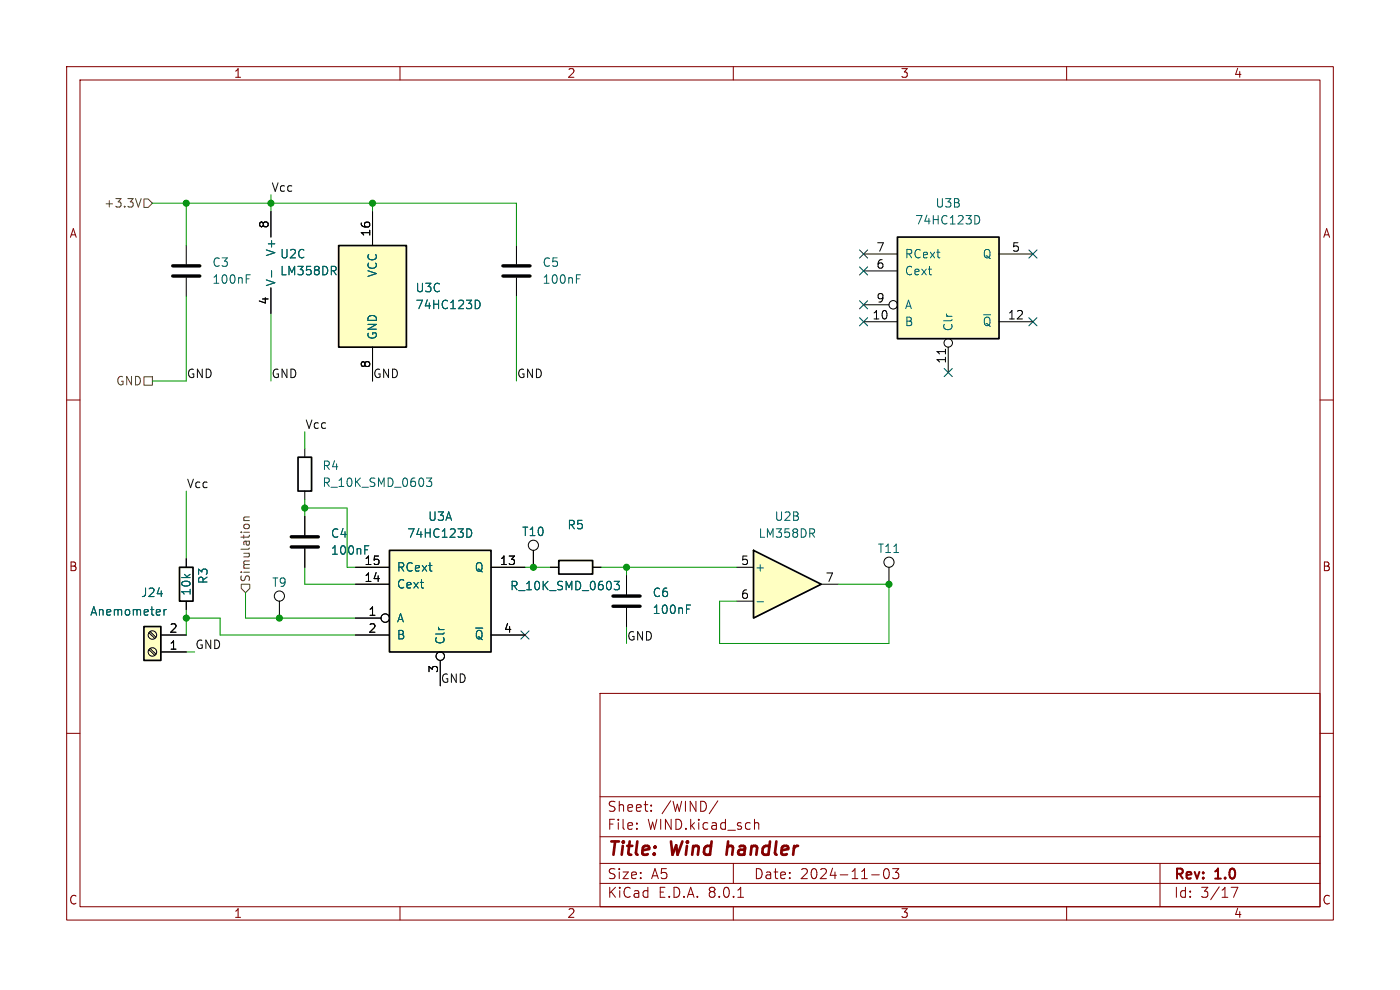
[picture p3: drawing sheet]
<svg xmlns="http://www.w3.org/2000/svg" width="297mm" height="210mm" viewBox="0 0 297 210" stroke-linecap="round" stroke-linejoin="round" font-family="sans-serif">
<g fill="none" stroke="#840000" stroke-width=".22">
<path d="M14.1 14.1h268.8v181.1h-268.8zM17 17h263v175.3h-263zM84.9 14.1v2.9M155.6 14.1v2.9M226.3 14.1v2.9M14.1 84.9h2.9M280 84.9h2.9M14.1 155.6h2.9M127.3 147.1h152.7v45.2h-152.7zM280 155.6h2.9M127.3 177.5h152.7M127.3 169h152.7"/>
<path d="M135.1 175.7v.2M135.1 174.6v.2M138.1 171.9v.2M138.1 170.8v.2M152.3 169.9l-1.8 2.7M160.1 173.8v2.1M160.1 174.7a.53 .53 0 0 1 .9 .1v1.1M84.9 192.3v2.9M127.3 187.4h152.7M127.3 183.2h152.7M155.6 192.3v2.9M155.6 183.2v4.2"/>
<path d="M156.5 190.3h1.2M184.9 185.6h1.6M187.6 184.5l.5-.2a1.33 1.33 0 0 1 0 2.1h-.2a1.29 1.29 0 0 1-.3-1.9zM189.4 184.3h1.3l-.7 .8a.58 .58 0 0 1 .7 .4v.5l-.2 .3-.8 .1-.3-.2M226.3 192.3v2.9M246.1 183.2v9.1M261.2 188.2h1.4l-.9 2.1"/>
</g>
<path d="M154.5 178.5l-.4 2.8" fill="none" stroke="#840000" stroke-width=".57"/>
<path d="M36.6 58.6h5.8M36.6 56.4h5.8" fill="none" stroke="#000" stroke-width=".72"/>
<g fill="none" stroke="#000" stroke-width=".22">
<path d="M39.5 52.1v3.9M39.5 58.9v4M59.3 127.5v3.6"/>
<circle cx="59.3" cy="126.4" r="1.08"/>
</g>
<path d="M52.2 59.2h.6M52.2 58.3h.9" fill="none" stroke="#006464" stroke-width=".22"/>
<path d="M82.6 116.7h21.6v21.6h-21.6z" fill="#ffffc2"/>
<path d="M63.2 97h2.9v7.2h-2.9zM82.6 116.7h21.6v21.6h-21.6zM38.1 120.3h2.9v7.2h-2.9z" fill="none" stroke="#000" stroke-width=".36"/>
<g fill="none" stroke="#000" stroke-width=".22">
<path d="M64.7 95.2v1.8M39.5 118.5v1.8M64.7 104.2v1.8M64.7 109.6v3.9M64.7 116.4v3.9M39.5 127.5v1.8M75.4 131.1h5.4M75.4 120.3h7.2M75.4 123.9h7.2M75.4 134.7h7.2M104.2 120.3h7.2M104.2 134.7h7.2"/>
<path d="M93.4 140.1v5.4"/>
<circle cx="81.7" cy="131.1" r=".9"/>
<circle cx="93.4" cy="139.2" r=".9"/>
</g>
<path d="M77.4 116.6h.6M77.4 115.8h.8M90.5 101.4h1.1l-.6 .7 .5 .2v.7l-.3 .2-.6-.1M99 112.2a.91 .91 0 0 1 1.1 .9 .91 .91 0 0 1-1.1 .9" fill="none" stroke="#006464" stroke-width=".22"/>
<path d="M61.8 116h5.7M61.8 113.9h5.7" fill="none" stroke="#000" stroke-width=".72"/>
<path d="M30.5 132.9h3.6v7.2h-3.6z" fill="#ffffc2"/>
<path d="M118.5 118.9h7.2v2.9h-7.2zM30.5 132.9h3.6v7.2h-3.6z" fill="none" stroke="#000" stroke-width=".36"/>
<g fill="none" stroke="#000" stroke-width=".22">
<path d="M57.5 44.9v5.4M109.6 52.1v3.9M109.6 58.9v4M57.5 61.1v5.4M113.2 116.7v3.6M31.6 134.2l1.2 1.2M31.6 137.8l1.2 1.2M31.9 134l1.2 1.2M31.9 137.6l1.2 1.2M34.1 138.3h5.4M34.1 134.7h5.4M116.7 120.3h1.8"/>
<path d="M125.7 120.3h1.8M188.6 120.3v3.6"/>
<circle cx="113.2" cy="115.7" r="1.08"/>
<circle cx="188.6" cy="119.3" r="1.08"/>
<circle cx="32.3" cy="138.3" r=".9"/>
<circle cx="32.3" cy="134.7" r=".9"/>
</g>
<path d="M57.6 57.4v1.4M122.3 59.2h.6M122.3 58.3h.8M34.8 129.3v1.2M35.3 129.3l-.3 .1-.2 .2M130.3 123.3h1.1l-.6 .7 .5 .2v.7l-.2 .2-.7-.1" fill="none" stroke="#006464" stroke-width=".22"/>
<path d="M106.7 58.6h5.7M106.7 56.4h5.7" fill="none" stroke="#000" stroke-width=".72"/>
<path d="M159.9 116.7l14.3 7.2-14.3 7.2z" fill="#ffffc2"/>
<path d="M159.9 116.7l14.3 7.2-14.3 7.2z" fill="none" stroke="#000" stroke-width=".36"/>
<path d="M132.9 122.1v4M132.9 129v3.9M156.3 120.3h3.6M156.3 127.5h3.6M174.2 123.9h3.6" fill="none" stroke="#000" stroke-width=".22"/>
<path d="M145.6 129.2h.6M145.6 128.3h.9M160.6 127.7h1.4" fill="none" stroke="#006464" stroke-width=".22"/>
<path d="M130 128.6h5.8M130 126.4h5.8" fill="none" stroke="#000" stroke-width=".72"/>
<path d="M190.4 50.3h21.5v21.5h-21.5z" fill="#ffffc2"/>
<path d="M190.4 50.3h21.5v21.5h-21.5z" fill="none" stroke="#000" stroke-width=".36"/>
<g fill="none" stroke="#000" stroke-width=".22">
<path d="M183.2 53.9h7.2M183.2 57.5h7.2M211.9 53.9h7.2M183.2 68.3h7.2M183.2 64.7h5.4M200.6 74.1v1M201.2 73.6v5.4M211.9 68.3h7.2"/>
<circle cx="189.5" cy="64.7" r=".9"/>
<circle cx="201.2" cy="72.7" r=".9"/>
</g>
<path d="M206.8 45.7a.91 .91 0 0 1 1 .9 .91 .91 0 0 1-1 .9" fill="none" stroke="#006464" stroke-width=".22"/>
<path d="M71.8 52.1h14.4v21.5h-14.4z" fill="#ffffc2"/>
<path d="M71.8 52.1h14.4v21.5h-14.4z" fill="none" stroke="#000" stroke-width=".36"/>
<g fill="none" stroke="#000" stroke-width=".22">
<path d="M57.5 44.9v5.4M79 44.9v7.2M57.5 61.1v5.4M79 73.6v7.2M39.5 118.5v1.8M64.7 109.6v3.9M64.7 116.4v3.9M113.2 116.7v3.6M34.1 134.7h5.4M34.1 138.3h5.4M39.5 127.5v1.8M75.4 120.3h7.2"/>
<path d="M75.4 131.1h5.4M75.4 123.9h7.2M75.4 134.7h7.2M104.2 120.3h7.2M104.2 134.7h7.2M116.7 120.3h1.8M125.7 120.3h1.8M132.9 122.1v4M132.9 129v3.9M93.4 140.1v5.4"/>
<circle cx="81.7" cy="131.1" r=".9"/>
<circle cx="93.4" cy="139.2" r=".9"/>
</g>
<path d="M57.6 57.4v1.4M100.8 63.7a.91 .91 0 0 1 1.1 .9 .91 .91 0 0 1-1.1 .9M77.4 116.6h.6M77.4 115.8h.8M99 112.2a.91 .91 0 0 1 1.1 .9 .91 .91 0 0 1-1.1 .9M34.8 129.3v1.2M35.3 129.3l-.3 .1-.2 .2M130.3 123.3h1.1l-.6 .7 .5 .2v.7l-.2 .2-.7-.1M145.6 129.2h.6M145.6 128.3h.9" fill="none" stroke="#006464" stroke-width=".22"/>
<path d="M30 42.1l-.6 1.8M30.5 42.2h.9l.9 .9-.9 .9h-.9zM30.5 79.9h1.8v1.8h-1.8zM51.7 110.4h1.2M51.9 111.3h.8M52.9 109.7h-1.1l-.1 .5 .2 .2M51.2 123.9h1.8v.9l-.9 .9-.9-.9z" fill="none" stroke="#725600" stroke-width=".22"/>
<g fill="none" stroke="#009600" stroke-width=".22">
<path d="M32.3 43.1h77.3v9M39.5 43.1v9M57.5 41.3v3.6M79 43.1v1.8M39.5 62.9v17.9h-7.2M57.5 66.5v14.3M109.6 62.9v17.9M64.7 91.6v3.6M39.5 104.2v14.3M64.7 106v3.6M64.7 107.8h8.9v12.5h1.8M39.5 131.1h7.2v3.6h28.7"/>
<path d="M39.5 129.3v5.4M39.5 138.3h1.8M52.1 125.7v5.4h23.3M64.7 120.3v3.6h10.7M111.4 120.3h5.3M127.5 120.3h28.8M132.9 120.3v1.8M132.9 132.9v3.6M177.8 123.9h10.8v12.6h-35.9v-9h3.6"/>
</g>
<g fill="none" stroke="#000084" stroke-width=".22">
<path d="M182.3 56.6l1.8 1.7M182.3 53l1.8 1.7M184.1 56.6l-1.8 1.7M184.1 53l-1.8 1.7M218.3 53l1.7 1.7M220 53l-1.7 1.7M182.3 67.4l1.8 1.7M182.3 63.8l1.8 1.7M184.1 67.4l-1.8 1.7M184.1 63.8l-1.8 1.7M200.3 78.2l1.7 1.7M202 78.2l-1.7 1.7"/>
<path d="M218.3 67.4l1.7 1.7M220 67.4l-1.7 1.7M110.5 133.8l1.7 1.8M112.2 133.8l-1.7 1.8"/>
</g>
<g fill="#009600" stroke="#009600" stroke-width=".22">
<circle cx="188.6" cy="123.9" r=".65"/>
<circle cx="132.9" cy="120.3" r=".65"/>
<circle cx="113.2" cy="120.3" r=".65"/>
<circle cx="64.7" cy="107.8" r=".65"/>
<circle cx="59.3" cy="131.1" r=".65"/>
<circle cx="39.5" cy="131.1" r=".65"/>
<circle cx="57.5" cy="43.1" r=".65"/>
<circle cx="79" cy="43.1" r=".65"/>
<circle cx="39.5" cy="43.1" r=".65"/>
</g>
<g font-size="3.9" fill="#840000">
<text x="128.7" y="182.3">Title:</text>
<text x="142.4" y="182.3">Wind</text>
<text x="155.3" y="182.3">handler</text>
</g>
<g font-size="3" fill="#840000">
<text x="128.7" y="172.5">Sheet:</text>
<text x="140.3" y="172.5">/WIND/</text>
<text x="128.7" y="176.3">File:</text>
<text x="137.3" y="176.3">WIND.kicad_sch</text>
<text x="128.7" y="190.8">KiCad</text>
<text x="128.7" y="186.8">Size:</text>
<text x="138.1" y="186.8">A5</text>
<text x="139.6" y="190.8">E.D.A.</text>
<text x="150.4" y="190.8">8.0.1</text>
<text x="159.8" y="186.8">Date:</text>
<text x="169.7" y="186.8">2024-11-03</text>
<text x="248.9" y="187.1">Rev:</text>
<text x="248.9" y="190.8">Id:</text>
<text x="254.7" y="190.8">3/17</text>
<text x="257.9" y="187.1">1.0</text>
</g>
<g font-size="2.6" fill="#840000">
<text x="49.5" y="16.8">1</text>
<text x="120.2" y="16.8">2</text>
<text x="190.9" y="16.8">3</text>
<text x="261.6" y="16.8">4</text>
<text x="14.6" y="50.7">A</text>
<text x="280.5" y="50.7">A</text>
<text x="14.5" y="121.5">B</text>
<text x="280.4" y="121.5">B</text>
<text x="14.5" y="192.2">C</text>
<text x="49.5" y="195">1</text>
<text x="120.2" y="195">2</text>
<text x="190.9" y="195">3</text>
<text x="261.6" y="195">4</text>
<text x="280.4" y="192.2">C</text>
</g>
<g font-size="2.5" fill="#0f0f0f">
<text x="57.5" y="40.8">Vcc</text>
<text x="39.5" y="80.3">GND</text>
<text x="57.5" y="80.3">GND</text>
<text x="79" y="80.3">GND</text>
<text x="109.6" y="80.3">GND</text>
<text x="64.7" y="91.1">Vcc</text>
<text x="39.5" y="103.7">Vcc</text>
<text x="41.3" y="137.8">GND</text>
<text x="132.9" y="136">GND</text>
<text x="93.4" y="145">GND</text>
</g>
<g font-size="2.5" fill="#725600">
<text x="21.9" y="44.3">+3.3V</text>
<text x="24.5" y="82">GND</text>
<text x="53.3" y="123.7" transform="rotate(-90 53.3 123.7)">Simulation</text>
</g>
<g font-size="2.5" fill="#006464">
<text x="194" y="47.9">74HC123D</text>
<text x="198.3" y="44.3">U3B</text>
<text x="44.9" y="56.9">C3</text>
<text x="58.7" y="54.5" transform="rotate(-90 58.7 54.5)">V+</text>
<text x="59.3" y="55.1">U2C</text>
<text x="59.3" y="58.7">LM358DR</text>
<text x="80.2" y="58.9" transform="rotate(-90 80.2 58.9)">VCC</text>
<text x="115" y="56.9">C5</text>
<text x="191.8" y="58.7">Cext</text>
<text x="191.8" y="55.1">RCext</text>
<text x="208.3" y="55.1">Q</text>
<text x="44.9" y="60.5">100nF</text>
<text x="58.7" y="60.9" transform="rotate(-90 58.7 60.9)">V-</text>
<text x="88" y="62.3">U3C</text>
<text x="88" y="65.9">74HC123D</text>
<text x="115" y="60.5">100nF</text>
<text x="191.8" y="65.9">A</text>
<text x="191.8" y="69.5">B</text>
<text x="202.4" y="70.4" transform="rotate(-90 202.4 70.4)">Clr</text>
<text x="208.3" y="69.5">~{Q}</text>
<text x="80.2" y="72.2" transform="rotate(-90 80.2 72.2)">GND</text>
<text x="68.3" y="100">R4</text>
<text x="68.3" y="103.6">R_10K_SMD_0603</text>
<text x="90.7" y="110.8">U3A</text>
<text x="120.2" y="112.6">R5</text>
<text x="164.2" y="110.8">U2B</text>
<text x="70.1" y="114.4">C4</text>
<text x="70.1" y="118">100nF</text>
<text x="86.2" y="114.4">74HC123D</text>
<text x="110.6" y="114">T10</text>
<text x="160.8" y="114.4">LM358DR</text>
<text x="186.1" y="117.6">T11</text>
<text x="44.3" y="124" transform="rotate(-90 44.3 124)">R3</text>
<text x="57.6" y="124.8">T9</text>
<text x="84.1" y="125.2">Cext</text>
<text x="84.1" y="121.6">RCext</text>
<text x="100.6" y="121.6">Q</text>
<text x="108.1" y="125.5">R_10K_SMD_0603</text>
<text x="160" y="121.6">+</text>
<text x="19" y="130.9">Anemometer</text>
<text x="29.8" y="126.9">J24</text>
<text x="40.7" y="126.5" transform="rotate(-90 40.7 126.5)">10k</text>
<text x="138.3" y="126.9">C6</text>
<text x="138.3" y="130.5">100nF</text>
<text x="84.1" y="132.3">A</text>
<text x="84.1" y="135.9">B</text>
<text x="94.6" y="136.9" transform="rotate(-90 94.6 136.9)">Clr</text>
<text x="100.6" y="135.9">~{Q}</text>
</g>
<g font-size="2.5">
<text x="57.1" y="48.6" transform="rotate(-90 57.1 48.6)">8</text>
<text x="78.7" y="50.3" transform="rotate(-90 78.7 50.3)">16</text>
<text x="185.8" y="53.5">7</text>
<text x="214.5" y="53.5">5</text>
<text x="185.8" y="57.1">6</text>
<text x="57.1" y="64.8" transform="rotate(-90 57.1 64.8)">4</text>
<text x="185.8" y="64.3">9</text>
<text x="184.9" y="67.9">10</text>
<text x="213.7" y="67.9">12</text>
<text x="200.8" y="77.3" transform="rotate(-90 200.8 77.3)">11</text>
<text x="78.7" y="78.2" transform="rotate(-90 78.7 78.2)">8</text>
<text x="77.2" y="120">15</text>
<text x="105.9" y="120">13</text>
<text x="157.1" y="120">5</text>
<text x="77.2" y="123.6">14</text>
<text x="175" y="123.6">7</text>
<text x="78" y="130.8">1</text>
<text x="157.1" y="127.2">6</text>
<text x="35.8" y="137.9">1</text>
<text x="35.8" y="134.3">2</text>
<text x="78" y="134.3">2</text>
<text x="106.8" y="134.3">4</text>
<text x="93" y="142.9" transform="rotate(-90 93 142.9)">3</text>
</g>
</svg>
